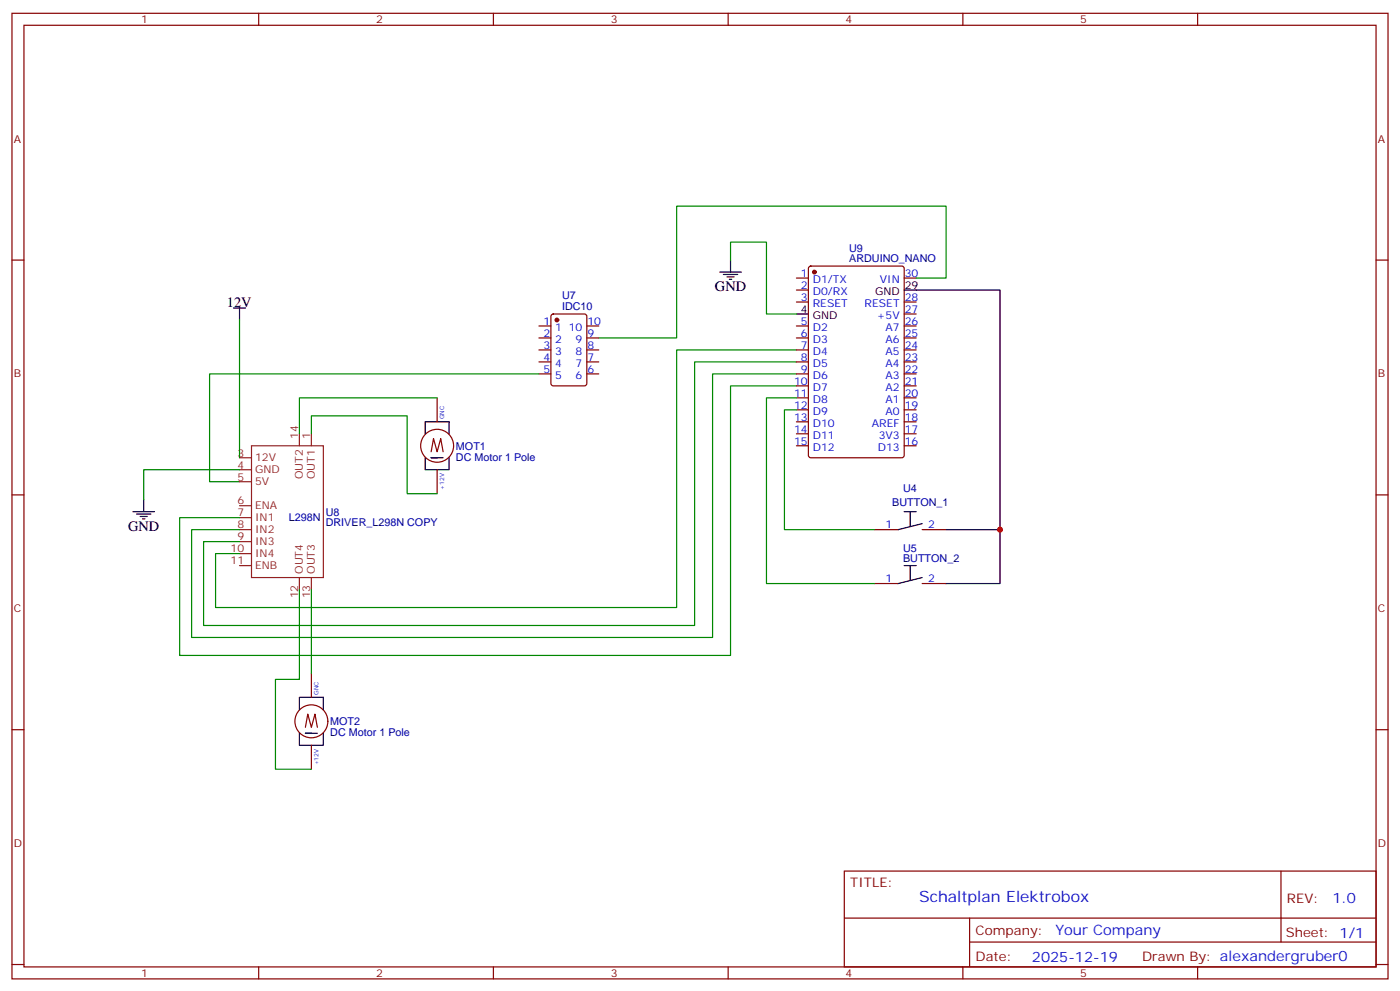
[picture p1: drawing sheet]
<svg xmlns="http://www.w3.org/2000/svg" width="412mm" height="292mm" viewBox="0 0 412 292" stroke-linecap="round" stroke-linejoin="round" font-family="sans-serif">
<g fill="none" stroke="#870000" stroke-width=".35">
<path d="M3.5 3.9h405.4v284.4h-405.4zM7.1 7.4h398.2v277.3h-398.2zM76.2 3.9v3.5M145.3 3.9v3.5M214.5 3.9v3.5M283.6 3.9v3.5M352.8 3.9v3.5M3.5 76.6h3.6M238.4 78.6l.4-.2h26.8l.7 .4v55.3l-.4 .6-27.1 .1-.6-.5-.1-55.2zM405.3 76.6h3.6M158.7 96h3.6M158.7 99.5h3.6"/>
<path d="M162.5 92.7l.5-.2h9.2l.6 .4 .1 20-.5 .7h-9.4l-.7-.4v-20zM172.9 96h3.5M172.9 99.5h3.5M234.6 96h3.5M234.6 99.5h3.5M234.6 81.9h3.5M234.6 85.4h3.5M234.6 88.9h3.5M266.3 96h3.6M266.3 99.5h3.6M266.3 81.9h3.6M266.3 88.9h3.6"/>
<path d="M266.3 92.5h3.6M128.8 117.2v7M158.7 103h3.6M158.7 106.6h3.6M158.7 110.1h3.6M172.9 103h3.5M172.9 106.6h3.5M172.9 110.1h3.5M234.6 103h3.5M234.6 106.6h3.5M234.6 110.1h3.5M234.6 113.6h3.5"/>
<path d="M234.6 117.2h3.5M266.3 103h3.6M266.3 106.6h3.6M266.3 110.1h3.6M266.3 113.6h3.6M266.3 117.2h3.6M127 133l.7-3.8 1.1 3.8 1-3.8 .7 3.8M128.8 138.3v7.1M234.6 120.7h3.5M234.6 124.2h3.5M234.6 127.7h3.5M234.6 131.3h3.5"/>
<path d="M266.3 120.7h3.6M266.3 124.2h3.6M266.3 127.7h3.6M266.3 131.3h3.6M3.5 145.7h3.6M257.5 156h7.1M271.6 156h7.1M405.3 145.7h3.6M257.5 171.8h7.1M271.6 171.8h7.1M91.7 198.3v7.1M3.5 214.9h3.6"/>
<path d="M90 214.2l.7-3.9 1 3.9 1.1-3.9 .7 3.9M91.7 219.5v7M405.3 214.9h3.6M248.7 256.5h156.6v28.2h-156.6zM377.3 256.5v20.9M248.7 270.4h156.5M285.6 277.4h119.6M285.6 270.4v14.1M3.5 284h3.6M76.2 284.7v3.6M145.3 284.7v3.6M214.5 284.7v3.6"/>
<path d="M283.6 284.7v3.6M352.8 284.7v3.6M405.3 284h3.6"/>
<circle cx="128.8" cy="131.3" r="4.9"/>
<circle cx="91.7" cy="212.4" r="4.9"/>
</g>
<g fill="none" stroke="#000" stroke-width=".35">
<path d="M215.2 76.6v3.5M68.8 90.7h3.5M70.6 90.7v3.5M212 80.1h6.4M213.1 80.8h4.2M214.1 81.5h2.2M214.8 82.2h.7M234.6 92.5h3.5M266.3 85.4h28.3v70.6h-15.9M125.2 134.8v3.5h7.1v-3.5M125.2 127.7v-3.5h7.1v3.5M128.8 134.8h-1.8h3.5"/>
<path d="M39.2 150.7h6.3M40.2 151.4h4.2M41.3 152.1h2.1M42 152.8h.7M42.3 147.1v3.6M266.3 150.7h3.6M268.1 150.7v4.2M271.6 154.2l-7 1.8M294.6 156v15.8h-15.9M266.3 166.5h3.6M268.1 166.5v4.3M271.6 170.1l-7 1.7"/>
<path d="M88.2 215.9v3.6h7v-3.6M88.2 208.9v-3.5h7v3.5M91.7 215.9h-1.7h3.5"/>
</g>
<g fill="none" stroke="#008700" stroke-width=".35">
<path d="M215.2 76.6v-5.3h10.6v21.2h8.8M70.6 94.2v40.6M269.9 81.9h8.8v-21.2h-79.4v38.8h-22.9M128.8 117.2h-40.6v10.5M158.7 110.1h-97v31.8h8.9M234.6 113.6h-19.4v79.4h-162.3v-40.6h17.7M234.6 110.1h-24.7v77.6h-153.5v-31.7h14.2M234.6 106.6h-30v77.6h-144.6v-24.7h10.6M234.6 103h-35.3v75.9h-135.8v-15.9h7.1M234.6 117.2h-8.8v54.6h31.7M70.6 138.3h-28.3v8.8M91.7 127.7v-5.3h28.2v23h8.9"/>
<path d="M234.6 120.7h-3.5v35.3h26.4M88.2 173.6v26.5h-7.1v26.4h10.6M91.7 173.6v24.7"/>
</g>
<g fill="#870000" stroke="#870000" stroke-width=".35">
<circle cx="164" cy="94.2" r=".53"/>
<circle cx="239.9" cy="80.1" r=".53"/>
</g>
<g fill="none" stroke="#8c2424" stroke-width=".35">
<path d="M70.6 134.8h3.5M70.6 138.3h3.5M74.1 131.3h21.1v38.8h-21.1zM88.2 127.7v3.6M91.7 127.7v3.6M70.6 152.4h3.5M70.6 148.9h3.5M70.6 156h3.5M70.6 141.9h3.5M70.6 159.5h3.5M70.6 166.5h3.5M70.6 163h3.5"/>
<path d="M88.2 170.1v3.5M91.7 170.1v3.5"/>
</g>
<circle cx="294.6" cy="156" r=".88" fill="#c00"/>
<text font-size="4.6" fill="#00f" x="270.8" y="265.5">Schaltplan Elektrobox</text>
<g font-size="4.2">
<text x="210.6" y="85.8">GND</text>
<text x="66.8" y="90.3">12V</text>
<text x="37.7" y="156.3">GND</text>
</g>
<g font-size="4.2" fill="#00f">
<text x="392.5" y="265.8">1.0</text>
<text x="310.9" y="275.3">Your Company</text>
<text x="304" y="283.1">2025-12-19</text>
</g>
<g font-size="3.9" fill="#800">
<text x="250.5" y="261.1">TITLE:</text>
<text x="379.1" y="265.8">REV:</text>
<text x="287.4" y="275.3">Company:</text>
<text x="378.7" y="275.9">Sheet: 1/1</text>
<text x="287.4" y="283">Date:</text>
<text x="336.4" y="283.1">Drawn By: alexandergruber0</text>
</g>
<g font-size="3.2" fill="#800">
<text x="41.6" y="6.9">1</text>
<text x="110.8" y="6.9">2</text>
<text x="179.9" y="6.9">3</text>
<text x="249.1" y="6.9">4</text>
<text x="318.2" y="6.9">5</text>
<text x="4.1" y="42">A</text>
<text x="405.9" y="42">A</text>
<text x="4.1" y="111.2">B</text>
<text x="405.9" y="111.2">B</text>
<text x="4.1" y="180.3">C</text>
<text x="405.9" y="180.3">C</text>
<text x="4.1" y="249.4">D</text>
<text x="405.9" y="249.4">D</text>
<text x="41.6" y="287.7">1</text>
<text x="110.8" y="287.7">2</text>
<text x="179.9" y="287.7">3</text>
<text x="249.1" y="287.7">4</text>
<text x="318.2" y="287.7">5</text>
</g>
<g font-size="3.2" fill="#000080">
<text x="250.1" y="77.2">ARDUINO_NANO</text>
<text x="250.1" y="74.2">U9</text>
<text x="165.6" y="88.1">U7</text>
<text x="165.6" y="91.2">IDC10</text>
<text x="134.3" y="135.6">DC Motor 1 Pole</text>
<text x="134.3" y="132.4">MOT1</text>
<text x="262.8" y="148.9">BUTTON_1</text>
<text x="266" y="144.8">U4</text>
<text x="85.1" y="153.5">L298N</text>
<text x="96" y="155">DRIVER_L298N COPY</text>
<text x="96" y="151.8">U8</text>
<text x="266" y="165.5">BUTTON_2</text>
<text x="266" y="162.4">U5</text>
<text x="97.3" y="213.5">MOT2</text>
<text x="97.3" y="216.8">DC Motor 1 Pole</text>
</g>
<g font-size="3.2" fill="#00f">
<text x="235.9" y="81.5">1</text>
<text x="239.4" y="83.3">D1/TX</text>
<text x="259.2" y="83.3">VIN</text>
<text x="266.5" y="81.5">30</text>
<text x="235.9" y="85.1">2</text>
<text x="235.9" y="88.6">3</text>
<text x="239.4" y="86.8">D0/RX</text>
<text x="266.5" y="88.6">28</text>
<text x="160.1" y="95.6">1</text>
<text x="173" y="95.6">10</text>
<text x="235.9" y="95.6">5</text>
<text x="239.4" y="90.3">RESET</text>
<text x="254.7" y="90.3">RESET</text>
<text x="258.3" y="93.9">+5V</text>
<text x="266.5" y="95.6">26</text>
<text x="266.5" y="92.1">27</text>
<text x="160.1" y="99.2">2</text>
<text x="163.6" y="97.4">1</text>
<text x="163.6" y="100.9">2</text>
<text x="167.5" y="97.4">10</text>
<text x="169.5" y="100.9">9</text>
<text x="173" y="99.2">9</text>
<text x="235.9" y="99.2">6</text>
<text x="239.4" y="97.4">D2</text>
<text x="239.4" y="100.9">D3</text>
<text x="260.9" y="100.9">A6</text>
<text x="260.9" y="97.4">A7</text>
<text x="266.5" y="99.2">25</text>
<text x="160.1" y="102.7">3</text>
<text x="160.1" y="106.2">4</text>
<text x="163.6" y="104.5">3</text>
<text x="163.6" y="108">4</text>
<text x="169.5" y="108">7</text>
<text x="169.5" y="104.5">8</text>
<text x="173" y="106.2">7</text>
<text x="173" y="102.7">8</text>
<text x="235.9" y="102.7">7</text>
<text x="235.9" y="106.2">8</text>
<text x="239.4" y="104.5">D4</text>
<text x="239.4" y="108">D5</text>
<text x="260.9" y="108">A4</text>
<text x="260.9" y="104.5">A5</text>
<text x="266.5" y="106.2">23</text>
<text x="266.5" y="102.7">24</text>
<text x="160.1" y="109.7">5</text>
<text x="163.6" y="111.5">5</text>
<text x="169.5" y="111.5">6</text>
<text x="173" y="109.7">6</text>
<text x="233.9" y="113.3">10</text>
<text x="235.9" y="109.7">9</text>
<text x="239.4" y="111.5">D6</text>
<text x="260.9" y="111.5">A3</text>
<text x="266.5" y="113.3">21</text>
<text x="266.5" y="109.7">22</text>
<text x="233.9" y="116.8">11</text>
<text x="239.4" y="115">D7</text>
<text x="239.4" y="118.6">D8</text>
<text x="260.9" y="118.6">A1</text>
<text x="260.9" y="115">A2</text>
<text x="266.5" y="116.8">20</text>
<text x="233.9" y="120.3">12</text>
<text x="233.9" y="123.9">13</text>
<text x="239.4" y="122.1">D9</text>
<text x="239.4" y="125.6">D10</text>
<text x="256.8" y="125.6">AREF</text>
<text x="260.9" y="122.1">A0</text>
<text x="266.5" y="123.9">18</text>
<text x="266.5" y="120.3">19</text>
<text x="233.9" y="127.4">14</text>
<text x="233.9" y="130.9">15</text>
<text x="239.4" y="129.2">D11</text>
<text x="258.8" y="129.2">3V3</text>
<text x="266.5" y="130.9">16</text>
<text x="266.5" y="127.4">17</text>
<text x="239.4" y="132.7">D12</text>
<text x="258.6" y="132.7">D13</text>
<text x="260.8" y="155.6">1</text>
<text x="273.4" y="155.6">2</text>
<text x="260.8" y="171.5">1</text>
<text x="273.4" y="171.5">2</text>
</g>
<g font-size="3.2">
<text x="257.8" y="86.8">GND</text>
<text x="266.5" y="85.1">29</text>
<text x="235.9" y="92.1">4</text>
<text x="239.4" y="93.9">GND</text>
</g>
<g font-size="3.2" fill="#8d2323">
<text x="87.8" y="129.2" transform="rotate(-90 87.8 129.2)">14</text>
<text x="91.4" y="129.2" transform="rotate(-90 91.4 129.2)">1</text>
<text x="69.9" y="134.4">3</text>
<text x="69.9" y="138">4</text>
<text x="75.1" y="135.9">12V</text>
<text x="69.9" y="141.5">5</text>
<text x="75.1" y="139.4">GND</text>
<text x="75.1" y="142.9">5V</text>
<text x="89.3" y="141.1" transform="rotate(-90 89.3 141.1)">OUT2</text>
<text x="92.8" y="141.1" transform="rotate(-90 92.8 141.1)">OUT1</text>
<text x="69.9" y="148.6">6</text>
<text x="75.1" y="150">ENA</text>
<text x="69.9" y="152.1">7</text>
<text x="69.9" y="155.6">8</text>
<text x="75.1" y="153.5">IN1</text>
<text x="69.9" y="159.1">9</text>
<text x="75.1" y="157">IN2</text>
<text x="75.1" y="160.5">IN3</text>
<text x="67.9" y="166.2">11</text>
<text x="67.9" y="162.7">10</text>
<text x="75.1" y="167.6">ENB</text>
<text x="75.1" y="164.1">IN4</text>
<text x="89.3" y="169" transform="rotate(-90 89.3 169)">OUT4</text>
<text x="92.8" y="169" transform="rotate(-90 92.8 169)">OUT3</text>
<text x="87.8" y="176.2" transform="rotate(-90 87.8 176.2)">12</text>
<text x="91.4" y="176.2" transform="rotate(-90 91.4 176.2)">13</text>
</g>
<g font-size="1.8" fill="#00f">
<text x="130.9" y="123.5" transform="rotate(-90 130.9 123.5)">GNC</text>
<text x="130.9" y="144.3" transform="rotate(-90 130.9 144.3)">+12V</text>
<text x="93.8" y="204.6" transform="rotate(-90 93.8 204.6)">GNC</text>
<text x="93.8" y="225.4" transform="rotate(-90 93.8 225.4)">+12V</text>
</g>
</svg>
